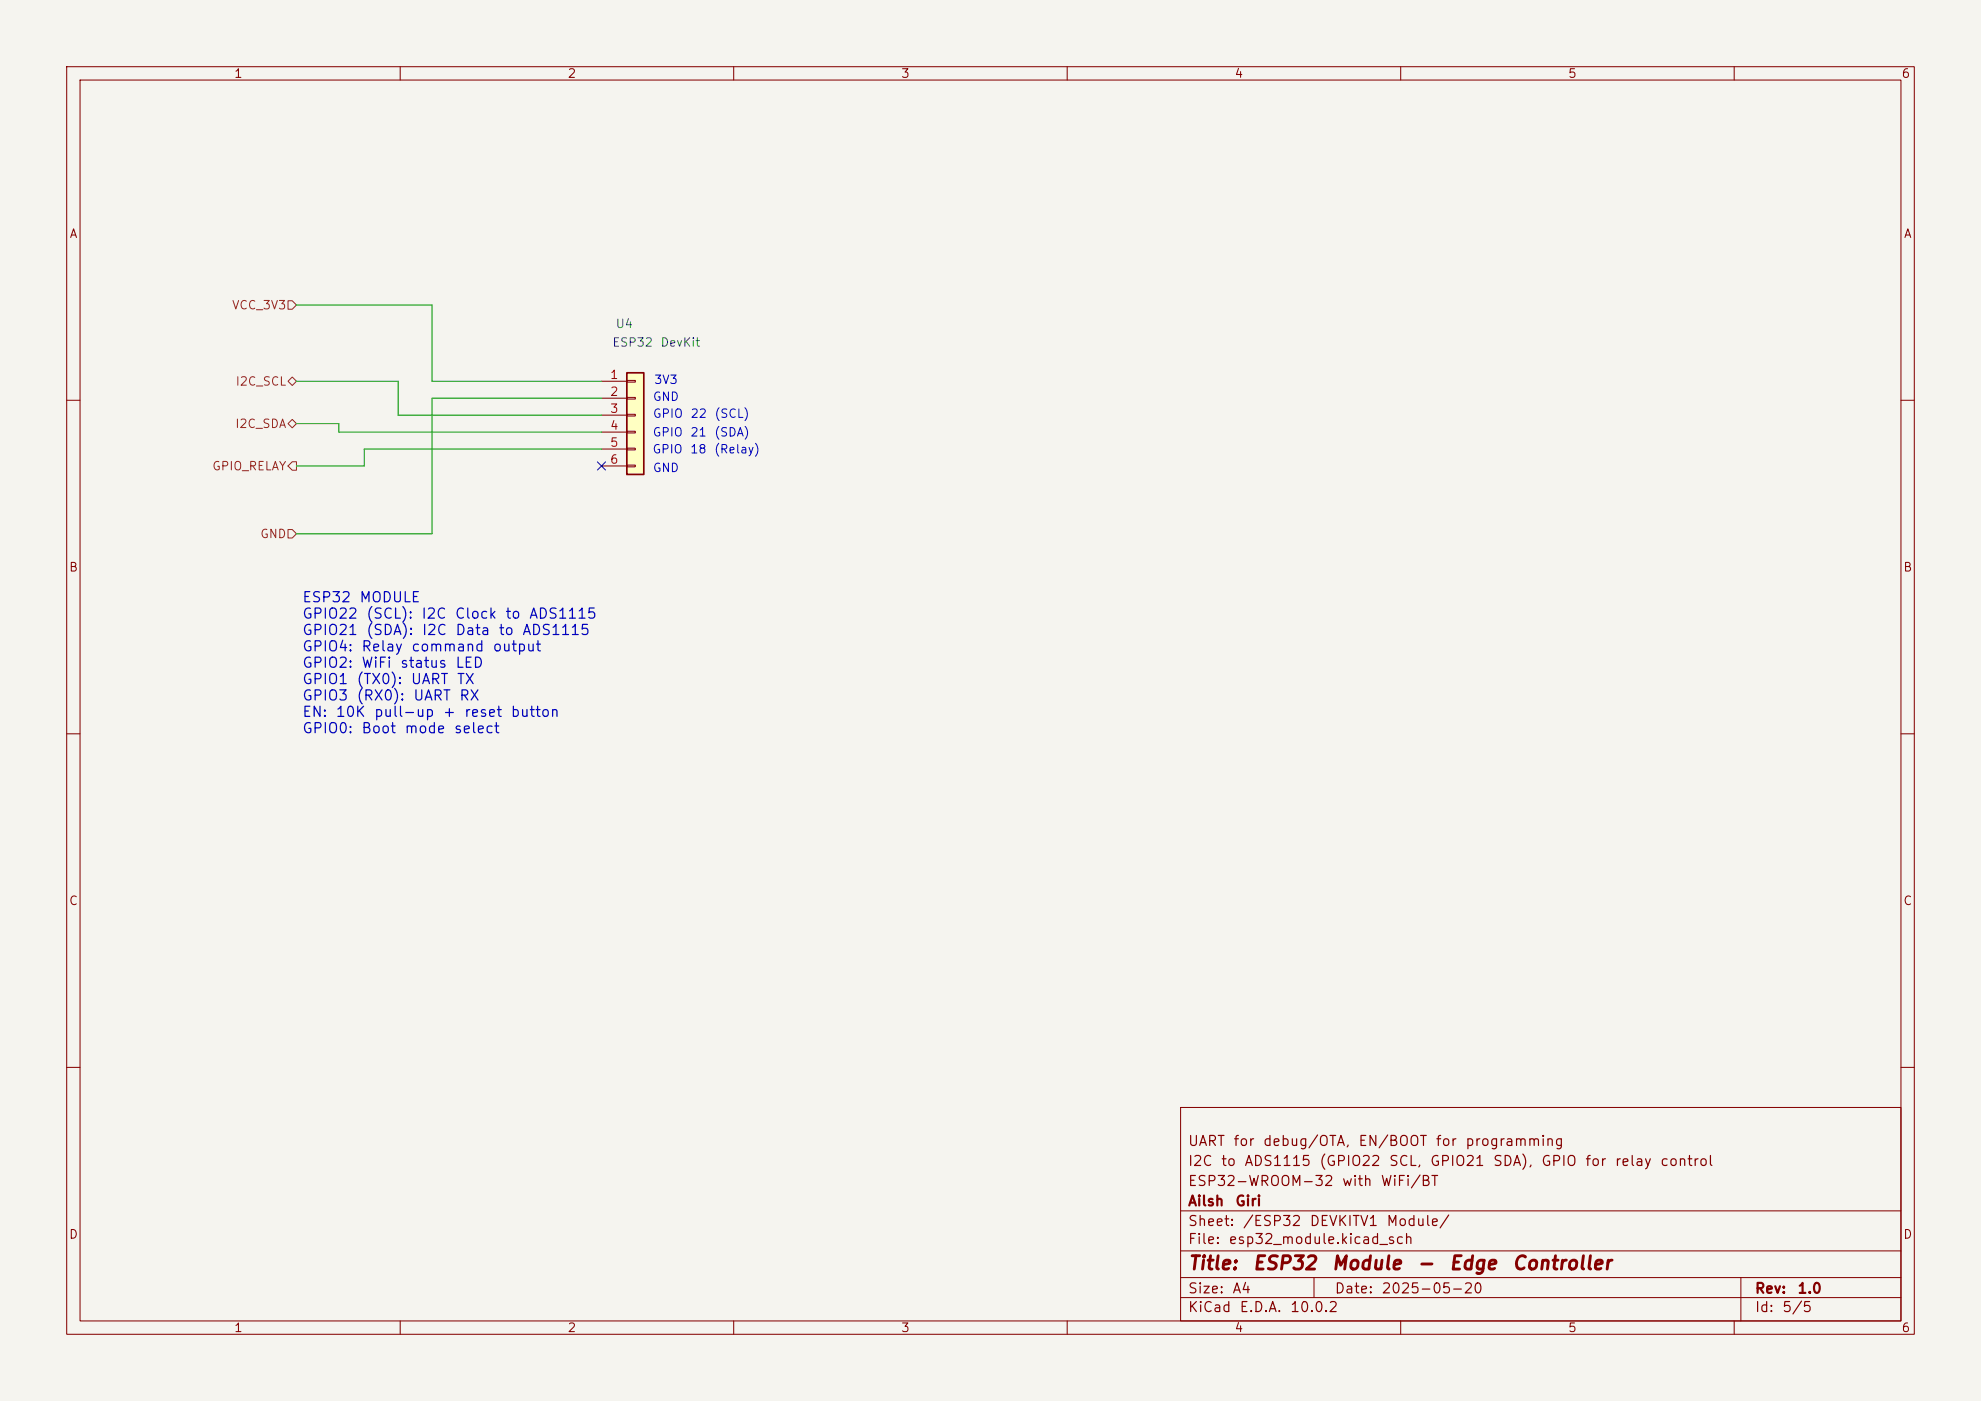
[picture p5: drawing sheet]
(kicad_sch
 (version 20260306)
 (generator "eeschema")
 (generator_version "10.0")
 (paper "A4")
 (title_block
  (title "ESP32 Module - Edge Controller")
  (date "2025-05-20")
  (rev "1.0")
  (company "Ailsh Giri")
  (comment 1 "ESP32-WROOM-32 with WiFi/BT")
  (comment 2 "I2C to ADS1115 (GPIO22 SCL, GPIO21 SDA), GPIO for relay control")
  (comment 3 "UART for debug/OTA, EN/BOOT for programming"))
 (lib_symbols
  (symbol "Connector_Generic:Conn_01x06"
   (pin_names
    (offset 1.016) (hide yes)) (exclude_from_sim no) (in_bom yes) (on_board yes)
   (in_pos_files yes)
   (duplicate_pin_numbers_are_jumpers no)
   (property "Reference" "J" (at 0 7.62 0) (show_name no) (do_not_autoplace no) (effects (font (size 1.27 1.27))))
   (property "Value" "Conn_01x06" (at 0 -10.16 0) (show_name no) (do_not_autoplace no) (effects (font (size 1.27 1.27))))
   (property "Footprint" "" (at 0 0 0) (show_name no) (do_not_autoplace no) (hide yes) (effects (font (size 1.27 1.27))))
   (property "Datasheet" "" (at 0 0 0) (show_name no) (do_not_autoplace no) (hide yes) (effects (font (size 1.27 1.27))))
   (property "Description" "Generic connector, single row, 01x06, script generated (kicad-library-utils/schlib/autogen/connector/)" (at 0 0 0) (show_name no) (do_not_autoplace no) (hide yes) (effects (font (size 1.27 1.27))))
   (symbol "Conn_01x06_1_1"
    (rectangle (start -1.27 6.35) (end 1.27 -8.89) (stroke (width 0.254) (type default)) (fill (type background)))
    (rectangle (start -1.27 5.207) (end 0 4.953) (stroke (width 0.1524) (type default)) (fill (type none)))
    (rectangle (start -1.27 2.667) (end 0 2.413) (stroke (width 0.1524) (type default)) (fill (type none)))
    (rectangle (start -1.27 0.127) (end 0 -0.127) (stroke (width 0.1524) (type default)) (fill (type none)))
    (rectangle (start -1.27 -2.413) (end 0 -2.667) (stroke (width 0.1524) (type default)) (fill (type none)))
    (rectangle (start -1.27 -4.953) (end 0 -5.207) (stroke (width 0.1524) (type default)) (fill (type none)))
    (rectangle (start -1.27 -7.493) (end 0 -7.747) (stroke (width 0.1524) (type default)) (fill (type none)))
    (pin passive line (at -5.08 5.08 0) (length 3.81) (name "Pin_1" (effects (font (size 1.27 1.27)))) (number "1" (effects (font (size 1.27 1.27)))))
    (pin passive line (at -5.08 2.54 0) (length 3.81) (name "Pin_2" (effects (font (size 1.27 1.27)))) (number "2" (effects (font (size 1.27 1.27)))))
    (pin passive line (at -5.08 0 0) (length 3.81) (name "Pin_3" (effects (font (size 1.27 1.27)))) (number "3" (effects (font (size 1.27 1.27)))))
    (pin passive line (at -5.08 -2.54 0) (length 3.81) (name "Pin_4" (effects (font (size 1.27 1.27)))) (number "4" (effects (font (size 1.27 1.27)))))
    (pin passive line (at -5.08 -5.08 0) (length 3.81) (name "Pin_5" (effects (font (size 1.27 1.27)))) (number "5" (effects (font (size 1.27 1.27)))))
    (pin passive line (at -5.08 -7.62 0) (length 3.81) (name "Pin_6" (effects (font (size 1.27 1.27)))) (number "6" (effects (font (size 1.27 1.27))))))
   (embedded_fonts no)))
 (text "GPIO 22 (SCL)"
  (exclude_from_sim no)
  (at 104.902 62.23 0)
  (effects (font (size 1.27 1.27))))
 (text "GND"
  (exclude_from_sim no)
  (at 99.822 70.358 0)
  (effects (font (size 1.27 1.27))))
 (text "ESP32 MODULE\nGPIO22 (SCL): I2C Clock to ADS1115\nGPIO21 (SDA): I2C Data to ADS1115\nGPIO4: Relay command output\nGPIO2: WiFi status LED\nGPIO1 (TX0): UART TX\nGPIO3 (RX0): UART RX\nEN: 10K pull-up + reset button\nGPIO0: Boot mode select"
  (exclude_from_sim no)
  (at 45.212 99.568 0)
  (effects (font (size 1.524 1.524)) (justify left)))
 (text "3V3"
  (exclude_from_sim no)
  (at 99.822 57.15 0)
  (effects (font (size 1.27 1.27))))
 (text "GPIO 18 (Relay)"
  (exclude_from_sim no)
  (at 105.664 67.564 0)
  (effects (font (size 1.27 1.27))))
 (text "GND"
  (exclude_from_sim no)
  (at 99.822 59.69 0)
  (effects (font (size 1.27 1.27))))
 (text "GPIO 21 (SDA)"
  (exclude_from_sim no)
  (at 104.902 65.024 0)
  (effects (font (size 1.27 1.27))))
 (no_connect
  (at 90.17 69.85))
 (wire
  (pts (xy 44.45 80.01) (xy 64.77 80.01))
  (stroke (width 0) (type default)))
 (wire
  (pts (xy 44.45 69.85) (xy 54.61 69.85))
  (stroke (width 0) (type default)))
 (wire
  (pts (xy 54.61 69.85) (xy 54.61 67.31))
  (stroke (width 0) (type default)))
 (wire
  (pts (xy 64.77 57.15) (xy 90.17 57.15))
  (stroke (width 0) (type default)))
 (wire
  (pts (xy 44.45 57.15) (xy 59.69 57.15))
  (stroke (width 0) (type default)))
 (wire
  (pts (xy 64.77 59.69) (xy 64.77 80.01))
  (stroke (width 0) (type default)))
 (wire
  (pts (xy 59.69 62.23) (xy 90.17 62.23))
  (stroke (width 0) (type default)))
 (wire
  (pts (xy 50.8 63.5) (xy 50.8 64.77))
  (stroke (width 0) (type default)))
 (wire
  (pts (xy 50.8 64.77) (xy 90.17 64.77))
  (stroke (width 0) (type default)))
 (wire
  (pts (xy 64.77 45.72) (xy 64.77 57.15))
  (stroke (width 0) (type default)))
 (wire
  (pts (xy 59.69 57.15) (xy 59.69 62.23))
  (stroke (width 0) (type default)))
 (wire
  (pts (xy 54.61 67.31) (xy 90.17 67.31))
  (stroke (width 0) (type default)))
 (wire
  (pts (xy 44.45 45.72) (xy 64.77 45.72))
  (stroke (width 0) (type default)))
 (wire
  (pts (xy 64.77 59.69) (xy 90.17 59.69))
  (stroke (width 0) (type default)))
 (wire
  (pts (xy 44.45 63.5) (xy 50.8 63.5))
  (stroke (width 0) (type default)))
 (hierarchical_label "GND"
  (shape input)
  (at 44.45 80.01 180)
  (effects (font (size 1.27 1.27)) (justify right)))
 (hierarchical_label "GPIO_RELAY"
  (shape output)
  (at 44.45 69.85 180)
  (effects (font (size 1.27 1.27)) (justify right)))
 (hierarchical_label "I2C_SCL"
  (shape bidirectional)
  (at 44.45 57.15 180)
  (effects (font (size 1.27 1.27)) (justify right)))
 (hierarchical_label "VCC_3V3"
  (shape input)
  (at 44.45 45.72 180)
  (effects (font (size 1.27 1.27)) (justify right)))
 (hierarchical_label "I2C_SDA"
  (shape bidirectional)
  (at 44.45 63.5 180)
  (effects (font (size 1.27 1.27)) (justify right)))
 (symbol
  (lib_id "Connector_Generic:Conn_01x06")
  (at 95.25 62.23 0)
  (unit 1)
  (body_style 1)
  (exclude_from_sim no)
  (in_bom yes)
  (on_board yes)
  (in_pos_files yes)
  (dnp no)
  (property "Reference" "U4" (at 92.202 48.514 0) (show_name no) (do_not_autoplace no) (effects (font (size 1.27 1.27)) (justify left)))
  (property "Value" "ESP32 DevKit" (at 91.694 51.308 0) (show_name no) (do_not_autoplace no) (effects (font (size 1.27 1.27)) (justify left)))
  (property "Footprint" "Connector_PinHeader_2.54mm:PinHeader_1x06_P2.54mm_Vertical" (at 95.25 62.23 0) (hide yes) (show_name no) (do_not_autoplace no) (effects (font (size 1.27 1.27))))
  (property "Datasheet" "" (at 95.25 62.23 0) (hide yes) (show_name no) (do_not_autoplace no) (effects (font (size 1.27 1.27))))
  (property "Description" "Generic connector, single row, 01x06, script generated (kicad-library-utils/schlib/autogen/connector/)" (at 95.25 62.23 0) (hide yes) (show_name no) (do_not_autoplace no) (effects (font (size 1.27 1.27))))
  (pin "1")
  (pin "3")
  (pin "2")
  (pin "6")
  (pin "5")
  (pin "4")))
